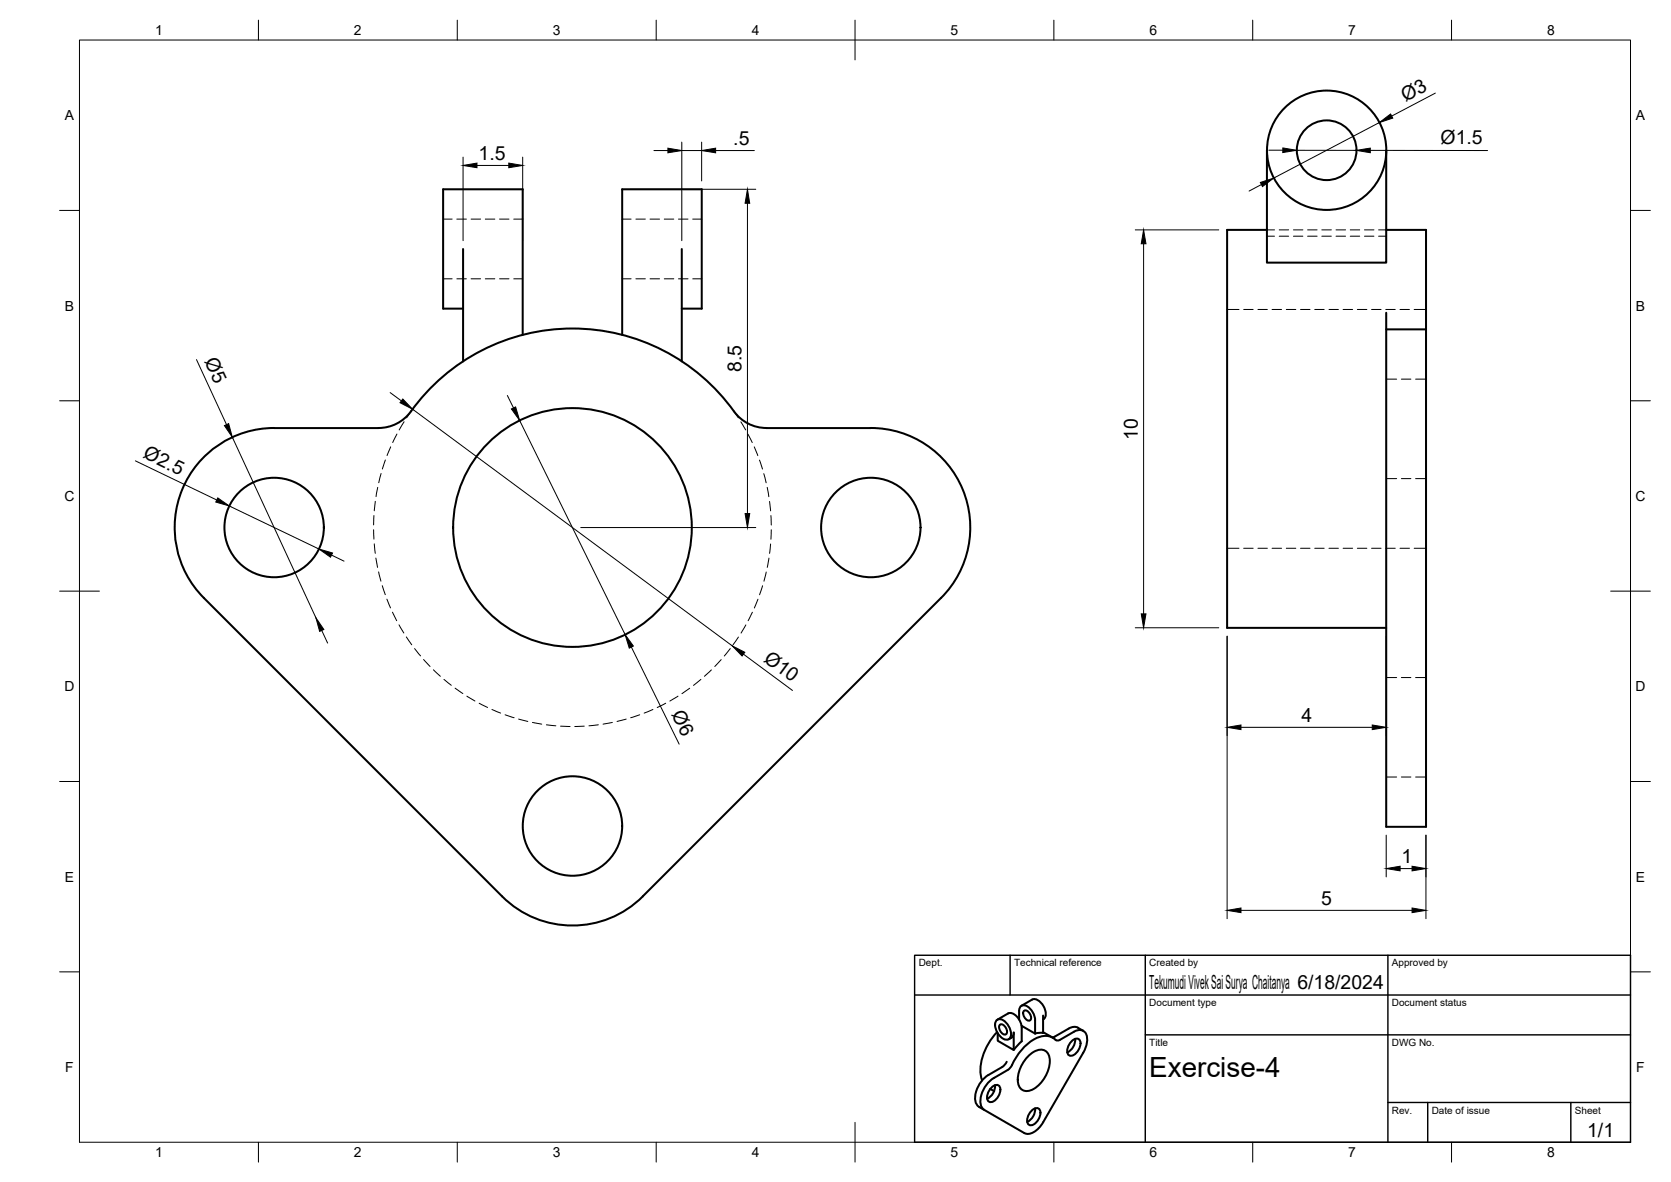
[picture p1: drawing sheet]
<svg xmlns="http://www.w3.org/2000/svg" width="420mm" height="297mm" viewBox="0 0 420 297" stroke-linecap="round" stroke-linejoin="round" font-family="sans-serif">
<!-- layer: Visible -->
<g fill="none" stroke="#000" stroke-width=".51">
<path d="M318.6 37.8v28.2h30v-28.2M318.6 57.8h-10.1v100h40.1M348.6 57.8h10v25h-10M116.4 77.6h-5v-30h20v36.6M116.4 62.6v28.2M171.4 77.6h5v-30h-20v36.6M171.4 62.6v28.2M348.6 78.6v129.2h10v-125M68.9 107.6h26.3a10 10 0 0 0 8.1-4.2 50.1 50.1 0 0 1 81.9 .7 10 10 0 0 0 7.5 3.5h26.2a25 25 0 0 1 23.2 15.4 25 25 0 0 1-5.5 27.2M68.9 107.6a25 25 0 0 0-23.1 15.4 25 25 0 0 0 5.4 27.2l75.1 75.1a25 25 0 0 0 35.3 0l75-75.1M250.5 256.5a1.71 1.71 0 0 1 2.6 .6l.7 1.1a2.4 2.4 0 0 1-.2 3 2.61 2.61 0 0 1-3-2 3 3 0 0 1-.1-2.7zM250.7 259.4a13.9 13.9 0 0 0-4 11.3l.3 .8"/>
<path d="M250.8 256.3l2.7-1.6a2.85 2.85 0 0 1 3.1 2.1l.3 1.5M250.9 259.7v1.8l4 2.4v-4.4a1.42 1.42 0 0 1-.6 1.3M251.4 257.5a1.58 1.58 0 0 1 1.8 1.8l-.2 .6a1.58 1.58 0 0 1-1.8-1.8zM256.2 254v2.2M256.3 254a1.22 1.22 0 0 1 .5-1.3 1.22 1.22 0 0 1 1.5 .2l.8 .7 .7 1.1 .5 1.7M256.8 252.8l2.7-1.6a2.51 2.51 0 0 1 2.9 1.6 2.51 2.51 0 0 1 0 3.3M256.9 258.3v3.4l-2 2.2M257.5 254a1.58 1.58 0 0 1 1.8 1.8l-.2 .6a1.58 1.58 0 0 1-1.8-1.8zM260.3 256.4v3.3l-3.4-1.9M262.3 255.2v4.4M262.3 259.4l2.4 1.4M262.3 259.6l-2 .1"/>
<path d="M262.4 256.1l-.1 .1M268.7 258.5l-4.1 2.2M268.7 258.5a2.79 2.79 0 0 1 3.7 .6M249 273.6l1 .6M249.4 273.2a1.19 1.19 0 0 1 1.7-.5 1.19 1.19 0 0 1 .4 1.7l-.5 1.1a2.1 2.1 0 0 1-2.3 1.4 2.1 2.1 0 0 1 0-2.8zM250.2 272.7a3.5 3.5 0 0 1-2 3.4M252 268.1l-3.5 2.1M253.1 266.8l-1.1 1.3M253.4 268.9l-3.5 2a7 7 0 0 0-3.3 6.8l.5 .9 .4 .3M254.3 260.8l-.7 .4M258.5 265.4a3.7 3.7 0 0 1 4.5-1.2 4 4 0 0 1 .7 4.2 8 8 0 0 1-5.2 5.8 2.35 2.35 0 0 1-2.6-2.9 8.9 8.9 0 0 1 2.6-5.9zM259.5 279a1.19 1.19 0 0 1 1.6-.4 1.19 1.19 0 0 1 .5 1.6l-.5 1.1a2.1 2.1 0 0 1-2.4 1.4 2.1 2.1 0 0 1 .1-2.8z"/>
<path d="M260.3 278.5a3.5 3.5 0 0 1-2 3.4M266.5 261.3l3.5-2a2.02 2.02 0 0 1 2.3-.3 2.02 2.02 0 0 1 1.1 2l-.4 2.1-.6 1.4M266.5 261.3l-.3 .2a1.19 1.19 0 0 1-1.3-.6 5 5 0 0 0-5.7 .8 17.5 17.5 0 0 0-5.2 6.7l-.6 .5M269.6 261.5a1.19 1.19 0 0 1 1.6-.4 1.19 1.19 0 0 1 .4 1.6l-.4 1.1a2.1 2.1 0 0 1-2.4 1.4 2.1 2.1 0 0 1 0-2.7zM270.3 261.1a3.5 3.5 0 0 1-1.9 3.4M272.4 264.5l-10.1 17.5a5 5 0 0 1-4.2 2.9l-10.6-6a3.2 3.2 0 0 1-2.1-4.6 7.5 7.5 0 0 1 3.1-4.2"/>
<circle cx="333.6" cy="37.8" r="7.5"/>
<circle cx="333.6" cy="37.8" r="15"/>
<circle cx="68.9" cy="132.6" r="12.5"/>
<circle cx="143.9" cy="132.6" r="30"/>
<circle cx="219" cy="132.6" r="12.5"/>
<circle cx="143.9" cy="207.6" r="12.5"/>
</g>
<!-- layer: Hidden -->
<g fill="none" stroke="#000" stroke-width=".25">
<path d="M111.4 55.1h2.3M114.9 55.1h2.4M118.4 55.1h2.4M122 55.1h2.4M125.6 55.1h2.4M129.2 55.1h2.2M156.4 55.1h2.3M159.9 55.1h2.4M163.4 55.1h2.4M167 55.1h2.4M170.6 55.1h2.4M174.2 55.1h2.2"/>
<path d="M318.6 59.4h1.9M318.6 57.8h1.9M321.6 59.4h2.4M321.6 57.8h2.4M325.2 59.4h2.4M325.2 57.8h2.4M328.8 59.4h2.4M328.8 57.8h2.4M332.4 59.4h2.4M332.4 57.8h2.4M335.9 59.4h2.4M335.9 57.8h2.4"/>
<path d="M339.5 59.4h2.4M339.5 57.8h2.4M343.1 59.4h2.4M343.1 57.8h2.4M346.6 59.4h2M346.6 57.8h2M111.4 70.1h2.3M114.9 70.1h2.4M118.4 70.1h2.4M122 70.1h2.4M125.6 70.1h2.4M129.2 70.1h2.2"/>
<path d="M156.4 70.1h2.3M159.9 70.1h2.4M163.4 70.1h2.4M167 70.1h2.4M170.6 70.1h2.4M174.2 70.1h2.2M308.5 77.8h3M312.7 77.8h2.4M316.3 77.8h2.4M319.8 77.8h2.4M323.4 77.8h2.4M327 77.8h2.4"/>
<path d="M330.6 77.8h2.4M334.2 77.8h2.3M337.7 77.8h2.4M341.3 77.8h2.4M344.9 77.8h2.4M348.4 77.8h2.4M352 77.8h2.4M355.6 77.8h3M348.6 95.3h2.6M352.4 95.3h2.4M355.9 95.3h2.7M95.8 119l-.6 2.3"/>
<path d="M96.9 115.6l-.8 2.3M98.2 112.3l-.9 2.2M99.8 109.1l-1.1 2.1M101.6 106l-1.2 2M103.3 103.4l-1.1 1.6M184.6 103.4l1.1 1.6M186.3 106l1.2 2M188.1 109.1l1 2.1M189.7 112.3l.8 2.2M191 115.6l.7 2.3M192 119l.6 2.3M93.9 133.1l.1 2.4"/>
<path d="M94 129.5l-.1 2.4M94.1 136.7l.3 2.4M94.4 126l-.3 2.4M95 122.5l-.4 2.3M192.9 122.5l.4 2.3M193.5 126l.3 2.4M193.8 136.7l-.3 2.4M193.8 129.6l.1 2.3M193.9 133.1l-.1 2.4M308.5 137.8h3M312.7 137.8h2.4M316.3 137.8h2.4"/>
<path d="M319.8 137.8h2.4M323.4 137.8h2.4M327 137.8h2.4M330.6 137.8h2.4M334.2 137.8h2.3M337.7 137.8h2.4M341.3 137.8h2.4M344.9 137.8h2.4M348.4 137.8h2.4M348.6 120.3h2.6M352 137.8h2.4M352.4 120.3h2.4"/>
<path d="M355.6 137.8h3M355.9 120.3h2.7M94.5 140.2l.4 2.4M95.2 143.7l.6 2.4M96.1 147.2l.8 2.2M97.3 150.6l.9 2.2M98.7 153.8l1 2.2M100.3 157l1.2 2.1M187.5 157l-1.2 2.1M189.2 153.9l-1.1 2.1M190.6 150.6l-.9 2.2M191.7 147.2l-.7 2.3"/>
<path d="M192.7 143.7l-.6 2.4M193.3 140.3l-.4 2.3M102.2 160.1l1.3 1.9M104.2 163l1.5 1.8M106.5 165.7l1.6 1.8M109 168.3l1.7 1.7M111.6 170.7l1.9 1.5M114.4 172.9l2 1.4M117.4 174.9l2 1.3M120.5 176.7l2.1 1.1M123.7 178.3l2.2 .9M127 179.6l2.3 .8"/>
<path d="M160.8 179.6l-2.2 .8M164.2 178.3l-2.2 .9M167.4 176.7l-2.2 1.1M170.5 174.9l-2.1 1.3M173.4 173l-1.9 1.3M176.2 170.7l-1.8 1.5M178.9 168.3l-1.8 1.7M181.3 165.8l-1.6 1.7M183.6 163l-1.5 1.9M185.7 160.1l-1.4 1.9M348.6 170.3h2.6M352.4 170.3h2.4"/>
<path d="M355.9 170.3h2.7M130.4 180.7l2.3 .6M133.9 181.6l2.3 .4M137.4 182.1l2.4 .3M140.9 182.5l2.4 .1M146.9 182.5l-2.4 .1M150.5 182.1l-2.4 .3M154 181.6l-2.4 .4M157.5 180.7l-2.3 .6M348.6 195.3h2.6M352.4 195.3h2.4M355.9 195.3h2.7"/>
</g>
<!-- layer: BORDER -->
<g fill="none" stroke="#000" stroke-width=".25">
<path d="M20 10.1h390v276.9h-390zM65 5.1v5M115 5.1v5M165 5.1v5M215 5.1v10M265 5.1v5M315 5.1v5M365 5.1v5M15 52.9h5M410 52.9h5M15 100.7h5M410 100.7h5"/>
<path d="M15 148.6h10M405 148.6h10M15 196.4h5M410 196.4h5M15 244.2h5M410 244.2h5M65 287v5M115 287v5M165 287v5M215 282.1v9.9M265 287v5M315 287v5"/>
<path d="M365 287v5"/>
</g>
<!-- layer: TITLEBLOCK -->
<path d="M230 240.1h180v46.9h-180zM230 250h180M254 240.1v9.9M288 240.1v46.9M349 240.1v46.9M288 260.1h122M349 277.1h61M359 277.1v9.9M395 277.1v9.9" fill="none" stroke="#000" stroke-width=".36"/>
<!-- layer: FD_Dimensions -->
<g fill="none" stroke="#000" stroke-width=".25">
<path d="M116.4 39.5v21M131.4 39.5v21M164.4 37.8h3.5M171.4 35.7v24.8M171.4 37.8h5M176.4 35.7v9.8M179.9 37.8h9.8M319 37.7h3.5M326.1 37.8h14.9M344.6 37.8h29.4M346.8 30.8l-26.5 14M360.9 23.4l-11 5.8"/>
<path d="M119.9 41.6h8M158.5 47.6h31.5M187.9 51.1v78M285.5 57.8h21M317.2 46.4l-3.1 1.6M287.5 61.3v93M49.4 90.4l7.6 16.3M98.1 98.7l2.8 2M127.6 99.4l1.5 3.1M34 115.8l20.5 9.9M58.4 109.9l21 45.4M103.7 102.8l80.4 59.5"/>
<path d="M130.7 105.7l26.5 53.8M57.7 127.2l22.5 10.8M83.4 139.5l3.1 1.5M146 132.6h44M80.9 158.4l1.5 3.2M285.5 157.8h21M308.5 159.9v71M348.6 159.9v25M158.7 162.6l12.1 24.4M186.9 164.4l12.4 9.1M312 182.8h33M348.6 209.9v10.5"/>
<path d="M352 218.3h3M358.5 209.9v21M312 228.8h43"/>
</g>
<g fill="#000" stroke="#000" stroke-width=".25">
<path d="M167.9 37.2l3.5 .6-3.5 .6zM176.4 37.8l3.5-.6v1.2zM322.6 37.2l3.5 .6-3.6 .5zM341 37.8l3.6-.6v1.2zM346.8 30.8l2.9-2.2 .5 1.1zM116.4 41.6l3.5-.6v1.1zM127.9 41l3.5 .6-3.5 .5zM187.9 47.6l.6 3.5h-1.2zM316.9 45.9l3.4-1.1-2.9 2.1zM287.5 57.8l.6 3.5h-1.1zM56.4 107l1.1-.5 .9 3.4zM101.3 100.3l2.4 2.5-3.1-1.6z"/>
<path d="M128.6 102.8l1-.5 1.1 3.4zM54.8 125.1l2.9 2.1-3.4-1zM80.2 138l3.4 1-.5 1zM187.3 129.1h1.2l-.6 3.5zM79.4 155.3l2 2.9-1 .5zM287 154.3h1.1l-.6 3.5zM157.2 159.5l2.1 2.9-1.1 .5zM184.1 162.3l3.2 1.6-.7 1zM308.5 182.8l3.5-.6v1.2zM345 182.2l3.6 .6-3.6 .6zM348.6 218.3l3.4-.6v1.1zM355 217.7l3.5 .6-3.5 .5z"/>
<path d="M308.5 228.8l3.5-.6v1.1zM355 228.2l3.5 .6-3.5 .5z"/>
</g>
<text font-size="7" x="289" y="270.6">Exercise-4</text>
<g font-size="4.9">
<text x="353.4" y="25.6" transform="rotate(-28 353.4 25.6)">Ø3</text>
<text x="120.4" y="40.1">1.5</text>
<text x="184.4" y="36.4">.5</text>
<text x="362.2" y="36.3">Ø1.5</text>
<text x="51.3" y="90.8" transform="rotate(65 51.3 90.8)">Ø5</text>
<text x="186.5" y="93.5" transform="rotate(-90 186.5 93.5)">8.5</text>
<text x="286.1" y="110.6" transform="rotate(-90 286.1 110.6)">10</text>
<text x="35.8" y="114.9" transform="rotate(26 35.8 114.9)">Ø2.5</text>
<text x="191.8" y="166.1" transform="rotate(36 191.8 166.1)">Ø10</text>
<text x="168.7" y="179.4" transform="rotate(64 168.7 179.4)">Ø6</text>
<text x="327.3" y="181.4">4</text>
<text x="352.4" y="216.9">1</text>
<text x="332.2" y="227.3">5</text>
<text x="289" y="248.5">Tekumudi Vivek Sai Surya Chaitanya 6/18/2024</text>
<text x="399.1" y="285.7">1/1</text>
</g>
<g font-size="3.5">
<text x="39" y="8.8">1</text>
<text x="89" y="8.8">2</text>
<text x="139" y="8.8">3</text>
<text x="189" y="8.8">4</text>
<text x="239" y="8.8">5</text>
<text x="289" y="8.8">6</text>
<text x="339" y="8.8">7</text>
<text x="389" y="8.8">8</text>
<text x="16.3" y="30.2">A</text>
<text x="411.3" y="30.2">A</text>
<text x="16.3" y="78">B</text>
<text x="411.3" y="78">B</text>
<text x="16.2" y="125.9">C</text>
<text x="411.2" y="125.9">C</text>
<text x="16.2" y="173.7">D</text>
<text x="411.2" y="173.7">D</text>
<text x="16.3" y="221.6">E</text>
<text x="411.3" y="221.6">E</text>
<text x="16.4" y="269.4">F</text>
<text x="411.4" y="269.4">F</text>
<text x="39" y="290.8">1</text>
<text x="89" y="290.8">2</text>
<text x="139" y="290.8">3</text>
<text x="189" y="290.8">4</text>
<text x="239" y="290.8">5</text>
<text x="289" y="290.8">6</text>
<text x="339" y="290.8">7</text>
<text x="389" y="290.8">8</text>
</g>
<g font-size="2.5">
<text x="231" y="242.9">Dept.</text>
<text x="255" y="242.9">Technical reference</text>
<text x="289" y="242.9">Created by</text>
<text x="350" y="242.9">Approved by</text>
<text x="289" y="252.8">Document type</text>
<text x="350" y="252.8">Document status</text>
<text x="289" y="262.9">Title</text>
<text x="350" y="262.9">DWG No.</text>
<text x="350" y="279.9">Rev.</text>
<text x="360" y="279.9">Date of issue</text>
<text x="396" y="279.9">Sheet</text>
</g>
</svg>
